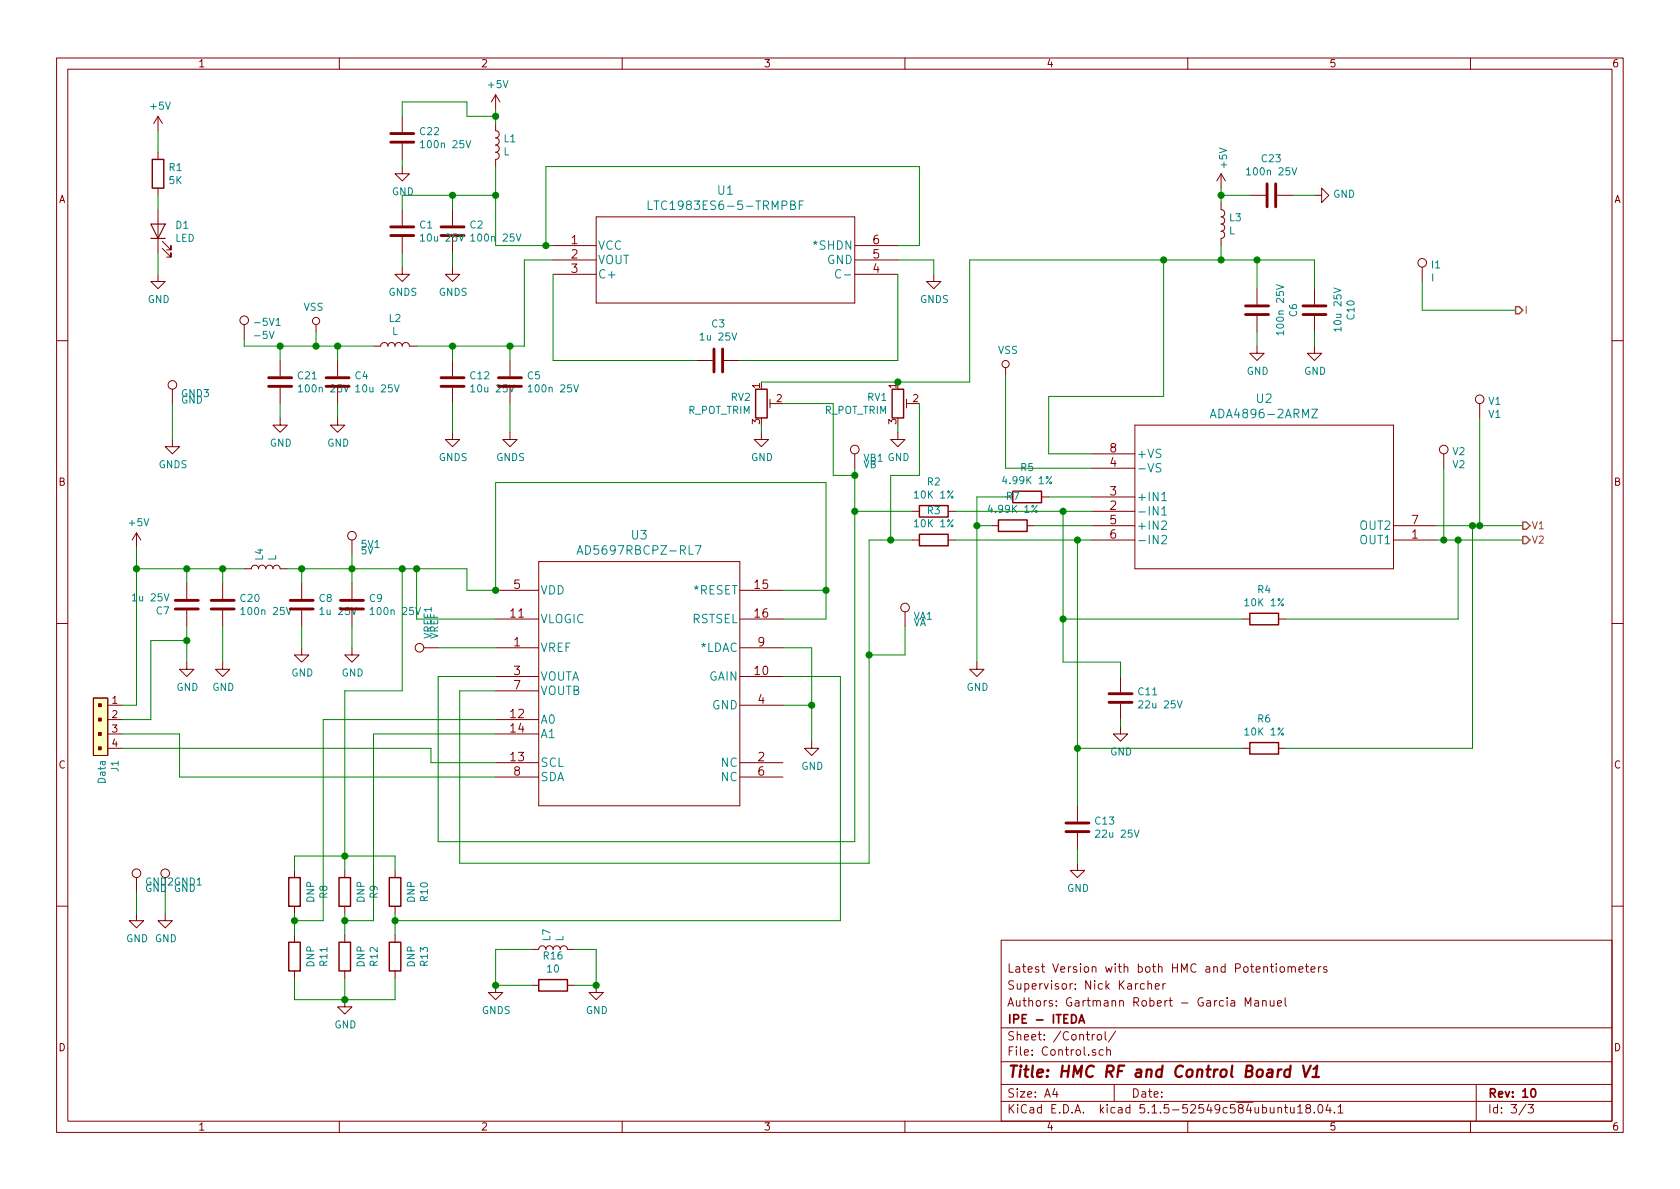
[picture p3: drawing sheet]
EESchema Schematic File Version 4
EELAYER 30 0
EELAYER END
$Descr A4 11693 8268
encoding utf-8
Sheet 3 3
Title "HMC RF and Control Board V1"
Date ""
Rev "10"
Comp "IPE - ITEDA"
Comment1 "Authors: Gartmann Robert - Garcia Manuel"
Comment2 "Supervisor: Nick Karcher"
Comment3 "Latest Version with both HMC and Potentiometers"
Comment4 ""
$EndDescr
$Comp
L dk_Rectangular-Connectors-Headers-Male-Pins:0022232041 J1
U 1 1
P 750 4900
F 0 "J1" H 1128 4954 50  0000 L CNN
F 1 "Data" H 1128 4863 50  0000 L CNN
F 2 "digikey-footprints:PinHeader_1x4_P2.54mm_Drill1.02mm" H 950 5100 60  0001 L CNN
F 3 "https://www.molex.com/pdm_docs/sd/022232041_sd.pdf" H 950 5200 60  0001 L CNN
F 4 "WM4202-ND" H 950 5300 60  0001 L CNN "Digi-Key_PN"
F 5 "0022232041" H 950 5400 60  0001 L CNN "MPN"
F 6 "Connectors, Interconnects" H 950 5500 60  0001 L CNN "Category"
F 7 "Rectangular Connectors - Headers, Male Pins" H 950 5600 60  0001 L CNN "Family"
F 8 "https://www.molex.com/pdm_docs/sd/022232041_sd.pdf" H 950 5700 60  0001 L CNN "DK_Datasheet_Link"
F 9 "/product-detail/en/molex/0022232041/WM4202-ND/26671" H 950 5800 60  0001 L CNN "DK_Detail_Page"
F 10 "CONN HEADER VERT 4POS 2.54MM" H 950 5900 60  0001 L CNN "Description"
F 11 "Molex" H 950 6000 60  0001 L CNN "Manufacturer"
F 12 "Active" H 950 6100 60  0001 L CNN "Status"
	1    750  4900
	0    1    1    0   
$EndComp
$Comp
L 2020-01-16_16-41-09:AD5697RBCPZ-RL7 U3
U 1 1
P 3450 4100
F 0 "U3" H 4450 4487 60  0000 C CNN
F 1 "AD5697RBCPZ-RL7" H 4450 4381 60  0000 C CNN
F 2 "footprints:AD5697RBRUZ" H 4450 4340 60  0001 C CNN
F 3 "" H 3450 4100 60  0000 C CNN
	1    3450 4100
	1    0    0    -1  
$EndComp
$Comp
L Device:C C1
U 1 1
P 2800 1600
F 0 "C1" H 2915 1646 50  0000 L CNN
F 1 "10u 25V" H 2915 1555 50  0000 L CNN
F 2 "footprints:C_1206_3216Metric" H 2838 1450 50  0001 C CNN
F 3 "~" H 2800 1600 50  0001 C CNN
	1    2800 1600
	1    0    0    -1  
$EndComp
$Comp
L Device:C C2
U 1 1
P 3150 1600
F 0 "C2" H 3265 1646 50  0000 L CNN
F 1 "100n 25V" H 3265 1555 50  0000 L CNN
F 2 "footprints:C_0402_1005Metric" H 3188 1450 50  0001 C CNN
F 3 "~" H 3150 1600 50  0001 C CNN
	1    3150 1600
	1    0    0    -1  
$EndComp
Wire Wire Line
	2800 1450 2800 1350
Wire Wire Line
	2800 1350 3150 1350
Connection ~ 3150 1350
Wire Wire Line
	3150 1350 3450 1350
Wire Wire Line
	3850 1700 3800 1700
Wire Wire Line
	3450 1700 3450 1350
Connection ~ 3450 1350
$Comp
L power:+5V #PWR01
U 1 1
P 3450 750
F 0 "#PWR01" H 3450 600 50  0001 C CNN
F 1 "+5V" H 3465 923 50  0000 C CNN
F 2 "" H 3450 750 50  0001 C CNN
F 3 "" H 3450 750 50  0001 C CNN
	1    3450 750 
	1    0    0    -1  
$EndComp
Wire Wire Line
	3450 750  3450 800 
Wire Wire Line
	3450 1150 3450 1350
$Comp
L Device:C C4
U 1 1
P 2350 2650
F 0 "C4" H 2465 2696 50  0000 L CNN
F 1 "10u 25V" H 2465 2605 50  0000 L CNN
F 2 "footprints:C_1206_3216Metric" H 2388 2500 50  0001 C CNN
F 3 "~" H 2350 2650 50  0001 C CNN
	1    2350 2650
	1    0    0    -1  
$EndComp
$Comp
L Device:C C5
U 1 1
P 3550 2650
F 0 "C5" H 3665 2696 50  0000 L CNN
F 1 "100n 25V" H 3665 2605 50  0000 L CNN
F 2 "footprints:C_0402_1005Metric" H 3588 2500 50  0001 C CNN
F 3 "~" H 3550 2650 50  0001 C CNN
	1    3550 2650
	1    0    0    -1  
$EndComp
Wire Wire Line
	3550 2500 3550 2400
Wire Wire Line
	3850 1800 3650 1800
Wire Wire Line
	3650 1800 3650 2400
Wire Wire Line
	3650 2400 3550 2400
$Comp
L Device:L L2
U 1 1
P 2750 2400
F 0 "L2" V 2940 2400 50  0000 C CNN
F 1 "L" V 2849 2400 50  0000 C CNN
F 2 "footprints:L_0603_1608Metric" H 2750 2400 50  0001 C CNN
F 3 "~" H 2750 2400 50  0001 C CNN
	1    2750 2400
	0    -1   -1   0   
$EndComp
Wire Wire Line
	2600 2400 2350 2400
Wire Wire Line
	2350 2400 2350 2500
$Comp
L Device:C C3
U 1 1
P 5000 2500
F 0 "C3" V 5252 2500 50  0000 C CNN
F 1 "1u 25V" V 5161 2500 50  0000 C CNN
F 2 "footprints:C_0603_1608Metric" H 5038 2350 50  0001 C CNN
F 3 "~" H 5000 2500 50  0001 C CNN
	1    5000 2500
	0    -1   -1   0   
$EndComp
Wire Wire Line
	3850 1900 3850 2500
Wire Wire Line
	5150 2500 6250 2500
Wire Wire Line
	6250 2500 6250 1900
$Comp
L power:GND #PWR010
U 1 1
P 2350 2900
F 0 "#PWR010" H 2350 2650 50  0001 C CNN
F 1 "GND" H 2355 2727 50  0000 C CNN
F 2 "" H 2350 2900 50  0001 C CNN
F 3 "" H 2350 2900 50  0001 C CNN
	1    2350 2900
	1    0    0    -1  
$EndComp
Wire Wire Line
	2350 2800 2350 2900
Wire Wire Line
	6250 1700 6400 1700
Wire Wire Line
	6400 1700 6400 1150
Wire Wire Line
	6400 1150 3800 1150
Wire Wire Line
	3800 1150 3800 1700
Connection ~ 3800 1700
Wire Wire Line
	3800 1700 3450 1700
Wire Wire Line
	6500 1800 6250 1800
$Comp
L power:VSS #PWR07
U 1 1
P 2200 2300
F 0 "#PWR07" H 2200 2150 50  0001 C CNN
F 1 "VSS" H 2217 2473 50  0000 C CNN
F 2 "" H 2200 2300 50  0001 C CNN
F 3 "" H 2200 2300 50  0001 C CNN
	1    2200 2300
	-1   0    0    -1  
$EndComp
$Comp
L Connector:TestPoint -5V1
U 1 1
P 1700 2350
F 0 "-5V1" H 1642 2468 50  0000 R CNN
F 1 "-5V" H 1642 2377 50  0000 R CNN
F 2 "digikey-footprints:Test_Point_2.67x1.02mm" H 1900 2350 50  0001 C CNN
F 3 "~" H 1900 2350 50  0001 C CNN
	1    1700 2350
	-1   0    0    -1  
$EndComp
Wire Wire Line
	1700 2350 1700 2400
Connection ~ 2350 2400
$Comp
L power:+5V #PWR02
U 1 1
P 1100 900
F 0 "#PWR02" H 1100 750 50  0001 C CNN
F 1 "+5V" H 1115 1073 50  0000 C CNN
F 2 "" H 1100 900 50  0001 C CNN
F 3 "" H 1100 900 50  0001 C CNN
	1    1100 900 
	1    0    0    -1  
$EndComp
$Comp
L Device:R R1
U 1 1
P 1100 1200
F 0 "R1" H 1170 1246 50  0000 L CNN
F 1 "5K" H 1170 1155 50  0000 L CNN
F 2 "footprints:R_0402_1005Metric" V 1030 1200 50  0001 C CNN
F 3 "~" H 1100 1200 50  0001 C CNN
	1    1100 1200
	1    0    0    -1  
$EndComp
Wire Wire Line
	1100 1050 1100 900 
$Comp
L Device:LED D1
U 1 1
P 1100 1600
F 0 "D1" V 1139 1483 50  0000 R CNN
F 1 "LED" V 1048 1483 50  0000 R CNN
F 2 "footprints:LED_0805_2012Metric" H 1100 1600 50  0001 C CNN
F 3 "~" H 1100 1600 50  0001 C CNN
	1    1100 1600
	0    -1   -1   0   
$EndComp
Wire Wire Line
	1100 1350 1100 1450
Wire Wire Line
	1700 2400 1950 2400
Wire Wire Line
	2200 2300 2200 2400
Connection ~ 2200 2400
Wire Wire Line
	2200 2400 2350 2400
Wire Wire Line
	3450 4700 3050 4700
Wire Wire Line
	3050 4700 3050 5850
Wire Wire Line
	3050 5850 5950 5850
Wire Wire Line
	3450 4800 3200 4800
Wire Wire Line
	3200 4800 3200 6000
Wire Wire Line
	3200 6000 6050 6000
Wire Wire Line
	6050 6000 6050 4550
$Comp
L Connector:TestPoint VA1
U 1 1
P 6300 4350
F 0 "VA1" H 6242 4422 50  0000 R CNN
F 1 "VA" H 6242 4377 50  0000 R CNN
F 2 "digikey-footprints:Test_Point_2.67x1.02mm" H 6500 4350 50  0001 C CNN
F 3 "~" H 6500 4350 50  0001 C CNN
	1    6300 4350
	-1   0    0    -1  
$EndComp
Wire Wire Line
	6300 4550 6050 4550
Wire Wire Line
	6300 4350 6300 4550
Connection ~ 6050 4550
Wire Wire Line
	6050 4550 6050 3750
$Comp
L power:GND #PWR018
U 1 1
P 5650 5150
F 0 "#PWR018" H 5650 4900 50  0001 C CNN
F 1 "GND" H 5655 4977 50  0000 C CNN
F 2 "" H 5650 5150 50  0001 C CNN
F 3 "" H 5650 5150 50  0001 C CNN
	1    5650 5150
	1    0    0    -1  
$EndComp
Wire Wire Line
	5450 4900 5650 4900
$Comp
L Device:C C8
U 1 1
P 2100 4200
F 0 "C8" H 2215 4246 50  0000 L CNN
F 1 "1u 25V" H 2215 4155 50  0000 L CNN
F 2 "footprints:C_0603_1608Metric" H 2138 4050 50  0001 C CNN
F 3 "~" H 2100 4200 50  0001 C CNN
	1    2100 4200
	1    0    0    -1  
$EndComp
$Comp
L Device:C C9
U 1 1
P 2450 4200
F 0 "C9" H 2565 4246 50  0000 L CNN
F 1 "100n 25V" H 2565 4155 50  0000 L CNN
F 2 "footprints:C_0402_1005Metric" H 2488 4050 50  0001 C CNN
F 3 "~" H 2450 4200 50  0001 C CNN
	1    2450 4200
	1    0    0    -1  
$EndComp
$Comp
L power:GND #PWR015
U 1 1
P 2100 4500
F 0 "#PWR015" H 2100 4250 50  0001 C CNN
F 1 "GND" H 2105 4327 50  0000 C CNN
F 2 "" H 2100 4500 50  0001 C CNN
F 3 "" H 2100 4500 50  0001 C CNN
	1    2100 4500
	1    0    0    -1  
$EndComp
$Comp
L power:GND #PWR016
U 1 1
P 2450 4500
F 0 "#PWR016" H 2450 4250 50  0001 C CNN
F 1 "GND" H 2455 4327 50  0000 C CNN
F 2 "" H 2450 4500 50  0001 C CNN
F 3 "" H 2450 4500 50  0001 C CNN
	1    2450 4500
	1    0    0    -1  
$EndComp
Wire Wire Line
	2450 4500 2450 4350
Wire Wire Line
	2100 4050 2100 3950
Wire Wire Line
	2100 3950 2450 3950
Wire Wire Line
	2450 4050 2450 3950
Connection ~ 2450 3950
Wire Wire Line
	2900 4300 2900 3950
Connection ~ 2900 3950
$Comp
L Device:L L4
U 1 1
P 1850 3950
F 0 "L4" H 1903 3996 50  0000 L CNN
F 1 "L" H 1903 3905 50  0000 L CNN
F 2 "footprints:L_0603_1608Metric" H 1850 3950 50  0001 C CNN
F 3 "~" H 1850 3950 50  0001 C CNN
	1    1850 3950
	0    -1   -1   0   
$EndComp
Wire Wire Line
	2900 4300 3450 4300
Wire Wire Line
	2900 3950 3250 3950
Wire Wire Line
	3250 3950 3250 4100
Wire Wire Line
	3250 4100 3450 4100
Wire Wire Line
	5450 4100 5750 4100
Wire Wire Line
	3450 3350 3450 4100
Connection ~ 3450 4100
Wire Wire Line
	5450 4300 5750 4300
Wire Wire Line
	5750 4300 5750 4100
Connection ~ 5750 4100
$Comp
L Connector:TestPoint VREF1
U 1 1
P 3050 4500
F 0 "VREF1" H 2992 4572 50  0000 R CNN
F 1 "VREF" H 2992 4527 50  0000 R CNN
F 2 "digikey-footprints:Test_Point_2.67x1.02mm" H 3250 4500 50  0001 C CNN
F 3 "~" H 3250 4500 50  0001 C CNN
	1    3050 4500
	0    -1   1    0   
$EndComp
Wire Wire Line
	3050 4500 3450 4500
Wire Wire Line
	2450 3950 2800 3950
$Comp
L Device:R R8
U 1 1
P 2050 6200
F 0 "R8" V 1843 6200 50  0000 C CNN
F 1 "DNP" V 1934 6200 50  0000 C CNN
F 2 "footprints:R_0402_1005Metric" V 1980 6200 50  0001 C CNN
F 3 "~" H 2050 6200 50  0001 C CNN
	1    2050 6200
	-1   0    0    1   
$EndComp
$Comp
L Device:R R9
U 1 1
P 2400 6200
F 0 "R9" V 2193 6200 50  0000 C CNN
F 1 "DNP" V 2284 6200 50  0000 C CNN
F 2 "footprints:R_0402_1005Metric" V 2330 6200 50  0001 C CNN
F 3 "~" H 2400 6200 50  0001 C CNN
	1    2400 6200
	-1   0    0    1   
$EndComp
$Comp
L Device:R R10
U 1 1
P 2750 6200
F 0 "R10" V 2543 6200 50  0000 C CNN
F 1 "DNP" V 2634 6200 50  0000 C CNN
F 2 "footprints:R_0402_1005Metric" V 2680 6200 50  0001 C CNN
F 3 "~" H 2750 6200 50  0001 C CNN
	1    2750 6200
	-1   0    0    1   
$EndComp
$Comp
L Device:R R11
U 1 1
P 2050 6650
F 0 "R11" V 1843 6650 50  0000 C CNN
F 1 "DNP" V 1934 6650 50  0000 C CNN
F 2 "footprints:R_0402_1005Metric" V 1980 6650 50  0001 C CNN
F 3 "~" H 2050 6650 50  0001 C CNN
	1    2050 6650
	-1   0    0    1   
$EndComp
$Comp
L Device:R R12
U 1 1
P 2400 6650
F 0 "R12" V 2193 6650 50  0000 C CNN
F 1 "DNP" V 2284 6650 50  0000 C CNN
F 2 "footprints:R_0402_1005Metric" V 2330 6650 50  0001 C CNN
F 3 "~" H 2400 6650 50  0001 C CNN
	1    2400 6650
	-1   0    0    1   
$EndComp
$Comp
L Device:R R13
U 1 1
P 2750 6650
F 0 "R13" V 2543 6650 50  0000 C CNN
F 1 "DNP" V 2634 6650 50  0000 C CNN
F 2 "footprints:R_0402_1005Metric" V 2680 6650 50  0001 C CNN
F 3 "~" H 2750 6650 50  0001 C CNN
	1    2750 6650
	-1   0    0    1   
$EndComp
$Comp
L power:GND #PWR021
U 1 1
P 2400 6950
F 0 "#PWR021" H 2400 6700 50  0001 C CNN
F 1 "GND" H 2405 6777 50  0000 C CNN
F 2 "" H 2400 6950 50  0001 C CNN
F 3 "" H 2400 6950 50  0001 C CNN
	1    2400 6950
	1    0    0    -1  
$EndComp
Wire Wire Line
	2050 6800 2050 6950
Wire Wire Line
	2050 6950 2400 6950
Wire Wire Line
	2400 6950 2750 6950
Wire Wire Line
	2750 6950 2750 6800
Connection ~ 2400 6950
Wire Wire Line
	2400 6800 2400 6950
Wire Wire Line
	2050 6500 2050 6400
Wire Wire Line
	2400 6350 2400 6400
Wire Wire Line
	2750 6350 2750 6400
Wire Wire Line
	5450 4700 5850 4700
Wire Wire Line
	5850 4700 5850 6400
Wire Wire Line
	5850 6400 2750 6400
Connection ~ 2750 6400
Wire Wire Line
	2750 6400 2750 6500
Wire Wire Line
	3450 5100 2600 5100
Wire Wire Line
	2600 5100 2600 6400
Wire Wire Line
	2600 6400 2400 6400
Connection ~ 2400 6400
Wire Wire Line
	2400 6400 2400 6500
Wire Wire Line
	3450 5000 2250 5000
Wire Wire Line
	2250 5000 2250 6400
Wire Wire Line
	2250 6400 2050 6400
Connection ~ 2050 6400
Wire Wire Line
	2050 6400 2050 6350
Wire Wire Line
	2750 6050 2750 5950
Wire Wire Line
	2750 5950 2400 5950
Connection ~ 2400 5950
Wire Wire Line
	2400 5950 2400 6050
Wire Wire Line
	2050 6050 2050 5950
Wire Wire Line
	2050 5950 2400 5950
$Comp
L power:+5V #PWR013
U 1 1
P 950 3800
F 0 "#PWR013" H 950 3650 50  0001 C CNN
F 1 "+5V" H 965 3973 50  0000 C CNN
F 2 "" H 950 3800 50  0001 C CNN
F 3 "" H 950 3800 50  0001 C CNN
	1    950  3800
	1    0    0    -1  
$EndComp
Wire Wire Line
	950  3800 950  3950
Wire Wire Line
	950  4900 850  4900
$Comp
L Device:C C7
U 1 1
P 1300 4200
F 0 "C7" H 1415 4246 50  0000 L CNN
F 1 "1u 25V" H 1415 4155 50  0000 L CNN
F 2 "footprints:C_0603_1608Metric" H 1338 4050 50  0001 C CNN
F 3 "~" H 1300 4200 50  0001 C CNN
	1    1300 4200
	-1   0    0    1   
$EndComp
Wire Wire Line
	1050 5000 850  5000
$Comp
L Connector:TestPoint GND1
U 1 1
P 1150 6200
F 0 "GND1" H 1092 6272 50  0000 R CNN
F 1 "GND" H 1092 6227 50  0000 R CNN
F 2 "digikey-footprints:Test_Point_2.67x1.02mm" H 1350 6200 50  0001 C CNN
F 3 "~" H 1350 6200 50  0001 C CNN
	1    1150 6200
	-1   0    0    -1  
$EndComp
$Comp
L Connector:TestPoint GND2
U 1 1
P 950 6200
F 0 "GND2" H 892 6272 50  0000 R CNN
F 1 "GND" H 892 6227 50  0000 R CNN
F 2 "digikey-footprints:Test_Point_2.67x1.02mm" H 1150 6200 50  0001 C CNN
F 3 "~" H 1150 6200 50  0001 C CNN
	1    950  6200
	-1   0    0    -1  
$EndComp
$Comp
L Connector:TestPoint 5V1
U 1 1
P 2450 3850
F 0 "5V1" H 2392 3922 50  0000 R CNN
F 1 "5V" H 2392 3877 50  0000 R CNN
F 2 "digikey-footprints:Test_Point_2.67x1.02mm" H 2650 3850 50  0001 C CNN
F 3 "~" H 2650 3850 50  0001 C CNN
	1    2450 3850
	-1   0    0    -1  
$EndComp
Wire Wire Line
	1300 4450 1050 4450
Wire Wire Line
	1050 4450 1050 5000
Wire Wire Line
	10550 2150 9900 2150
$Comp
L Connector:TestPoint I1
U 1 1
P 9900 1950
F 0 "I1" H 9842 2068 50  0000 R CNN
F 1 "I" H 9842 1977 50  0000 R CNN
F 2 "digikey-footprints:Test_Point_2.67x1.02mm" H 10100 1950 50  0001 C CNN
F 3 "~" H 10100 1950 50  0001 C CNN
	1    9900 1950
	-1   0    0    -1  
$EndComp
Wire Wire Line
	9900 1950 9900 2150
$Comp
L Device:L L1
U 1 1
P 3450 1000
F 0 "L1" H 3503 1046 50  0000 L CNN
F 1 "L" H 3503 955 50  0000 L CNN
F 2 "footprints:L_0603_1608Metric" H 3450 1000 50  0001 C CNN
F 3 "~" H 3450 1000 50  0001 C CNN
	1    3450 1000
	1    0    0    -1  
$EndComp
Wire Wire Line
	3850 2500 4850 2500
Wire Wire Line
	5650 4900 5650 5150
Wire Wire Line
	5450 4500 5650 4500
Wire Wire Line
	5650 4500 5650 4900
Connection ~ 5650 4900
$Comp
L Connector:TestPoint VB1
U 1 1
P 5950 3250
F 0 "VB1" H 5892 3322 50  0000 R CNN
F 1 "VB" H 5892 3277 50  0000 R CNN
F 2 "digikey-footprints:Test_Point_2.67x1.02mm" H 6150 3250 50  0001 C CNN
F 3 "~" H 6150 3250 50  0001 C CNN
	1    5950 3250
	-1   0    0    -1  
$EndComp
Connection ~ 5950 3550
Wire Wire Line
	5950 3250 5950 3300
Wire Wire Line
	5950 5850 5950 3550
Wire Wire Line
	5750 4100 5750 3350
Text HLabel 10600 3650 2    50   Output ~ 0
V1
Text HLabel 10600 3750 2    50   Output ~ 0
V2
$Comp
L Connector:TestPoint V1
U 1 1
P 10300 2900
F 0 "V1" H 10242 3018 50  0000 R CNN
F 1 "V1" H 10242 2927 50  0000 R CNN
F 2 "digikey-footprints:Test_Point_2.67x1.02mm" H 10500 2900 50  0001 C CNN
F 3 "~" H 10500 2900 50  0001 C CNN
	1    10300 2900
	-1   0    0    -1  
$EndComp
$Comp
L 2020-01-16_16-05-58:ADA4896-2ARMZ U2
U 1 1
P 7600 3150
F 0 "U2" H 8800 3537 60  0000 C CNN
F 1 "ADA4896-2ARMZ" H 8800 3431 60  0000 C CNN
F 2 "footprints:ADA4896-2ARMZ" H 8800 3390 60  0001 C CNN
F 3 "" H 7600 3150 60  0000 C CNN
	1    7600 3150
	1    0    0    -1  
$EndComp
Connection ~ 7500 5200
Wire Wire Line
	7500 3750 7600 3750
Connection ~ 7500 3750
Wire Wire Line
	7500 3750 7500 5200
Wire Wire Line
	6650 3750 7500 3750
Connection ~ 7400 3550
Wire Wire Line
	6650 3550 7400 3550
Wire Wire Line
	10000 3650 10250 3650
Connection ~ 10250 3650
Wire Wire Line
	10050 3250 10050 3750
Wire Wire Line
	10250 3650 10300 3650
Wire Wire Line
	10250 5200 10250 3650
Wire Wire Line
	10050 3750 10150 3750
Connection ~ 10050 3750
Wire Wire Line
	10300 3650 10600 3650
Connection ~ 10300 3650
Wire Wire Line
	10300 2900 10300 3650
Wire Wire Line
	10000 3750 10050 3750
Wire Wire Line
	6050 3750 6200 3750
Wire Wire Line
	5950 3550 6350 3550
$Comp
L Connector:TestPoint V2
U 1 1
P 10050 3250
F 0 "V2" H 9992 3368 50  0000 R CNN
F 1 "V2" H 9992 3277 50  0000 R CNN
F 2 "digikey-footprints:Test_Point_2.67x1.02mm" H 10250 3250 50  0001 C CNN
F 3 "~" H 10250 3250 50  0001 C CNN
	1    10050 3250
	-1   0    0    -1  
$EndComp
$Comp
L Device:C C6
U 1 1
P 8750 2150
F 0 "C6" V 9002 2150 50  0000 C CNN
F 1 "100n 25V" V 8911 2150 50  0000 C CNN
F 2 "footprints:C_0402_1005Metric" H 8788 2000 50  0001 C CNN
F 3 "~" H 8750 2150 50  0001 C CNN
	1    8750 2150
	1    0    0    -1  
$EndComp
Wire Wire Line
	8500 1300 8500 1350
$Comp
L power:+5V #PWR09
U 1 1
P 8500 1300
F 0 "#PWR09" H 8500 1150 50  0001 C CNN
F 1 "+5V" V 8515 1428 50  0000 L CNN
F 2 "" H 8500 1300 50  0001 C CNN
F 3 "" H 8500 1300 50  0001 C CNN
	1    8500 1300
	1    0    0    -1  
$EndComp
$Comp
L Device:L L3
U 1 1
P 8500 1550
F 0 "L3" H 8553 1596 50  0000 L CNN
F 1 "L" H 8553 1505 50  0000 L CNN
F 2 "footprints:L_0603_1608Metric" H 8500 1550 50  0001 C CNN
F 3 "~" H 8500 1550 50  0001 C CNN
	1    8500 1550
	1    0    0    -1  
$EndComp
Connection ~ 10150 3750
Wire Wire Line
	10600 3750 10150 3750
Wire Wire Line
	7500 5900 7500 6000
Wire Wire Line
	7800 5050 7800 5000
$Comp
L power:GND #PWR017
U 1 1
P 7800 5050
F 0 "#PWR017" H 7800 4800 50  0001 C CNN
F 1 "GND" H 7805 4877 50  0000 C CNN
F 2 "" H 7800 5050 50  0001 C CNN
F 3 "" H 7800 5050 50  0001 C CNN
	1    7800 5050
	1    0    0    -1  
$EndComp
Wire Wire Line
	7400 4600 7800 4600
Wire Wire Line
	7800 4700 7800 4600
$Comp
L power:GND #PWR020
U 1 1
P 7500 6000
F 0 "#PWR020" H 7500 5750 50  0001 C CNN
F 1 "GND" H 7505 5827 50  0000 C CNN
F 2 "" H 7500 6000 50  0001 C CNN
F 3 "" H 7500 6000 50  0001 C CNN
	1    7500 6000
	1    0    0    -1  
$EndComp
$Comp
L Device:C C11
U 1 1
P 7800 4850
F 0 "C11" H 7915 4896 50  0000 L CNN
F 1 "22u 25V" H 7915 4805 50  0000 L CNN
F 2 "footprints:C_1206_3216Metric" H 7838 4700 50  0001 C CNN
F 3 "~" H 7800 4850 50  0001 C CNN
	1    7800 4850
	1    0    0    -1  
$EndComp
$Comp
L Device:C C13
U 1 1
P 7500 5750
F 0 "C13" H 7615 5796 50  0000 L CNN
F 1 "22u 25V" H 7615 5705 50  0000 L CNN
F 2 "footprints:C_1206_3216Metric" H 7538 5600 50  0001 C CNN
F 3 "~" H 7500 5750 50  0001 C CNN
	1    7500 5750
	1    0    0    -1  
$EndComp
Connection ~ 7400 4300
Wire Wire Line
	7400 4600 7400 4300
Wire Wire Line
	10250 5200 8950 5200
Wire Wire Line
	10150 4300 10150 3750
Wire Wire Line
	8950 4300 10150 4300
Wire Wire Line
	8650 5200 7500 5200
Wire Wire Line
	7400 3550 7600 3550
Wire Wire Line
	7400 4300 7400 3550
Wire Wire Line
	8650 4300 7400 4300
$Comp
L Device:R R6
U 1 1
P 8800 5200
F 0 "R6" V 8593 5200 50  0000 C CNN
F 1 "10K 1%" V 8684 5200 50  0000 C CNN
F 2 "footprints:R_0402_1005Metric" V 8730 5200 50  0001 C CNN
F 3 "~" H 8800 5200 50  0001 C CNN
	1    8800 5200
	0    1    1    0   
$EndComp
$Comp
L Device:R R4
U 1 1
P 8800 4300
F 0 "R4" V 8593 4300 50  0000 C CNN
F 1 "10K 1%" V 8684 4300 50  0000 C CNN
F 2 "footprints:R_0402_1005Metric" V 8730 4300 50  0001 C CNN
F 3 "~" H 8800 4300 50  0001 C CNN
	1    8800 4300
	0    1    1    0   
$EndComp
$Comp
L Device:R R2
U 1 1
P 6500 3550
F 0 "R2" V 6293 3550 50  0000 C CNN
F 1 "10K 1%" V 6384 3550 50  0000 C CNN
F 2 "footprints:R_0402_1005Metric" V 6430 3550 50  0001 C CNN
F 3 "~" H 6500 3550 50  0001 C CNN
	1    6500 3550
	0    1    1    0   
$EndComp
$Comp
L Device:R R3
U 1 1
P 6500 3750
F 0 "R3" V 6293 3750 50  0000 C CNN
F 1 "10K 1%" V 6384 3750 50  0000 C CNN
F 2 "footprints:R_0402_1005Metric" V 6430 3750 50  0001 C CNN
F 3 "~" H 6500 3750 50  0001 C CNN
	1    6500 3750
	0    1    1    0   
$EndComp
$Comp
L power:GND #PWR014
U 1 1
P 6800 4600
F 0 "#PWR014" H 6800 4350 50  0001 C CNN
F 1 "GND" H 6805 4427 50  0000 C CNN
F 2 "" H 6800 4600 50  0001 C CNN
F 3 "" H 6800 4600 50  0001 C CNN
	1    6800 4600
	1    0    0    -1  
$EndComp
$Comp
L power:VSS #PWR08
U 1 1
P 7000 2600
F 0 "#PWR08" H 7000 2450 50  0001 C CNN
F 1 "VSS" H 7017 2773 50  0000 C CNN
F 2 "" H 7000 2600 50  0001 C CNN
F 3 "" H 7000 2600 50  0001 C CNN
	1    7000 2600
	1    0    0    -1  
$EndComp
Wire Wire Line
	7500 5200 7500 5600
$Comp
L Device:R R5
U 1 1
P 7150 3450
F 0 "R5" V 6943 3450 50  0000 C CNN
F 1 "4.99K 1%" V 7034 3450 50  0000 C CNN
F 2 "footprints:R_0402_1005Metric" V 7080 3450 50  0001 C CNN
F 3 "~" H 7150 3450 50  0001 C CNN
	1    7150 3450
	0    1    1    0   
$EndComp
$Comp
L Device:R R7
U 1 1
P 7050 3650
F 0 "R7" V 6843 3650 50  0000 C CNN
F 1 "4.99K 1%" V 6934 3650 50  0000 C CNN
F 2 "footprints:R_0402_1005Metric" V 6980 3650 50  0001 C CNN
F 3 "~" H 7050 3650 50  0001 C CNN
	1    7050 3650
	0    1    1    0   
$EndComp
Wire Wire Line
	7000 3450 6800 3450
Wire Wire Line
	6800 3450 6800 3650
Wire Wire Line
	6900 3650 6800 3650
Connection ~ 6800 3650
Wire Wire Line
	6800 3650 6800 4600
Wire Wire Line
	7300 3450 7600 3450
Wire Wire Line
	7600 3650 7200 3650
$Comp
L Device:C C10
U 1 1
P 9150 2150
F 0 "C10" V 9402 2150 50  0000 C CNN
F 1 "10u 25V" V 9311 2150 50  0000 C CNN
F 2 "footprints:C_1206_3216Metric" H 9188 2000 50  0001 C CNN
F 3 "~" H 9150 2150 50  0001 C CNN
	1    9150 2150
	1    0    0    -1  
$EndComp
Wire Wire Line
	9150 2000 9150 1800
Wire Wire Line
	9150 1800 8750 1800
Wire Wire Line
	8500 1700 8500 1800
Wire Wire Line
	8750 2000 8750 1800
Connection ~ 8750 1800
Wire Wire Line
	8750 1800 8500 1800
Wire Wire Line
	7600 3250 7000 3250
Wire Wire Line
	8500 1800 8100 1800
Wire Wire Line
	8100 1800 8100 2750
Wire Wire Line
	8100 2750 7300 2750
Wire Wire Line
	7300 2750 7300 3150
Wire Wire Line
	7300 3150 7600 3150
Connection ~ 8500 1800
Connection ~ 3550 2400
Wire Wire Line
	2900 2400 3150 2400
$Comp
L Device:C C12
U 1 1
P 3150 2650
F 0 "C12" H 3265 2696 50  0000 L CNN
F 1 "10u 25V" H 3265 2605 50  0000 L CNN
F 2 "footprints:C_1206_3216Metric" H 3188 2500 50  0001 C CNN
F 3 "~" H 3150 2650 50  0001 C CNN
	1    3150 2650
	1    0    0    -1  
$EndComp
Wire Wire Line
	3150 2500 3150 2400
Connection ~ 3150 2400
Wire Wire Line
	3150 2400 3550 2400
Wire Wire Line
	7000 2600 7000 3250
Wire Wire Line
	2100 4350 2100 4500
Wire Wire Line
	950  3950 950  4900
Connection ~ 950  3950
$Comp
L power:GND #PWR0117
U 1 1
P 950 6350
F 0 "#PWR0117" H 950 6100 50  0001 C CNN
F 1 "GND" H 955 6177 50  0000 C CNN
F 2 "" H 950 6350 50  0001 C CNN
F 3 "" H 950 6350 50  0001 C CNN
	1    950  6350
	1    0    0    -1  
$EndComp
$Comp
L power:GND #PWR0118
U 1 1
P 1150 6350
F 0 "#PWR0118" H 1150 6100 50  0001 C CNN
F 1 "GND" H 1155 6177 50  0000 C CNN
F 2 "" H 1150 6350 50  0001 C CNN
F 3 "" H 1150 6350 50  0001 C CNN
	1    1150 6350
	1    0    0    -1  
$EndComp
Wire Wire Line
	1150 6200 1150 6350
Wire Wire Line
	950  6350 950  6200
Wire Wire Line
	1300 4050 1300 3950
Wire Wire Line
	1300 3950 950  3950
Connection ~ 1300 3950
$Comp
L Device:C C20
U 1 1
P 1550 4200
F 0 "C20" H 1665 4246 50  0000 L CNN
F 1 "100n 25V" H 1665 4155 50  0000 L CNN
F 2 "footprints:C_0402_1005Metric" H 1588 4050 50  0001 C CNN
F 3 "~" H 1550 4200 50  0001 C CNN
	1    1550 4200
	1    0    0    -1  
$EndComp
Wire Wire Line
	1550 4050 1550 3950
Wire Wire Line
	1550 3950 1300 3950
Wire Wire Line
	1700 3950 1550 3950
Connection ~ 1550 3950
Wire Wire Line
	2000 3950 2100 3950
Connection ~ 2100 3950
Wire Wire Line
	2450 3850 2450 3950
$Comp
L Device:C C21
U 1 1
P 1950 2650
F 0 "C21" H 2065 2696 50  0000 L CNN
F 1 "100n 25V" H 2065 2605 50  0000 L CNN
F 2 "footprints:C_0402_1005Metric" H 1988 2500 50  0001 C CNN
F 3 "~" H 1950 2650 50  0001 C CNN
	1    1950 2650
	1    0    0    -1  
$EndComp
$Comp
L power:GND #PWR0107
U 1 1
P 1950 2900
F 0 "#PWR0107" H 1950 2650 50  0001 C CNN
F 1 "GND" H 1955 2727 50  0000 C CNN
F 2 "" H 1950 2900 50  0001 C CNN
F 3 "" H 1950 2900 50  0001 C CNN
	1    1950 2900
	1    0    0    -1  
$EndComp
Wire Wire Line
	1950 2800 1950 2900
Wire Wire Line
	1250 5400 1250 5100
Wire Wire Line
	1250 5100 850  5100
Wire Wire Line
	1250 5400 3450 5400
Wire Wire Line
	850  5200 3000 5200
Wire Wire Line
	3000 5200 3000 5300
Wire Wire Line
	3000 5300 3450 5300
$Comp
L Device:C C22
U 1 1
P 2800 950
F 0 "C22" H 2915 996 50  0000 L CNN
F 1 "100n 25V" H 2915 905 50  0000 L CNN
F 2 "footprints:C_0402_1005Metric" H 2838 800 50  0001 C CNN
F 3 "~" H 2800 950 50  0001 C CNN
	1    2800 950 
	1    0    0    -1  
$EndComp
Wire Wire Line
	2800 800  2800 700 
Wire Wire Line
	2800 700  3250 700 
Wire Wire Line
	3250 700  3250 800 
Wire Wire Line
	3250 800  3450 800 
Connection ~ 3450 800 
Wire Wire Line
	3450 800  3450 850 
$Comp
L Device:C C23
U 1 1
P 8850 1350
F 0 "C23" V 9102 1350 50  0000 C CNN
F 1 "100n 25V" V 9011 1350 50  0000 C CNN
F 2 "footprints:C_0402_1005Metric" H 8888 1200 50  0001 C CNN
F 3 "~" H 8850 1350 50  0001 C CNN
	1    8850 1350
	0    -1   -1   0   
$EndComp
$Comp
L power:GNDS #PWR0121
U 1 1
P 6500 1900
F 0 "#PWR0121" H 6500 1650 50  0001 C CNN
F 1 "GNDS" H 6505 1727 50  0000 C CNN
F 2 "" H 6500 1900 50  0001 C CNN
F 3 "" H 6500 1900 50  0001 C CNN
	1    6500 1900
	1    0    0    -1  
$EndComp
$Comp
L power:GNDS #PWR0122
U 1 1
P 2800 1850
F 0 "#PWR0122" H 2800 1600 50  0001 C CNN
F 1 "GNDS" H 2805 1677 50  0000 C CNN
F 2 "" H 2800 1850 50  0001 C CNN
F 3 "" H 2800 1850 50  0001 C CNN
	1    2800 1850
	1    0    0    -1  
$EndComp
$Comp
L power:GNDS #PWR0123
U 1 1
P 3150 1850
F 0 "#PWR0123" H 3150 1600 50  0001 C CNN
F 1 "GNDS" H 3155 1677 50  0000 C CNN
F 2 "" H 3150 1850 50  0001 C CNN
F 3 "" H 3150 1850 50  0001 C CNN
	1    3150 1850
	1    0    0    -1  
$EndComp
$Comp
L power:GNDS #PWR0124
U 1 1
P 3550 3000
F 0 "#PWR0124" H 3550 2750 50  0001 C CNN
F 1 "GNDS" H 3555 2827 50  0000 C CNN
F 2 "" H 3550 3000 50  0001 C CNN
F 3 "" H 3550 3000 50  0001 C CNN
	1    3550 3000
	1    0    0    -1  
$EndComp
$Comp
L power:GNDS #PWR0125
U 1 1
P 3150 3000
F 0 "#PWR0125" H 3150 2750 50  0001 C CNN
F 1 "GNDS" H 3155 2827 50  0000 C CNN
F 2 "" H 3150 3000 50  0001 C CNN
F 3 "" H 3150 3000 50  0001 C CNN
	1    3150 3000
	1    0    0    -1  
$EndComp
Wire Wire Line
	3150 2800 3150 3000
Wire Wire Line
	3550 2800 3550 3000
Wire Wire Line
	3150 1350 3150 1450
Wire Wire Line
	3150 1750 3150 1850
Wire Wire Line
	2800 1850 2800 1750
Wire Wire Line
	6500 1900 6500 1800
$Comp
L Connector:TestPoint GND3
U 1 1
P 1200 2800
F 0 "GND3" H 1142 2872 50  0000 R CNN
F 1 "GND" H 1142 2827 50  0000 R CNN
F 2 "digikey-footprints:Test_Point_2.67x1.02mm" H 1400 2800 50  0001 C CNN
F 3 "~" H 1400 2800 50  0001 C CNN
	1    1200 2800
	-1   0    0    -1  
$EndComp
$Comp
L power:GNDS #PWR0127
U 1 1
P 1200 3050
F 0 "#PWR0127" H 1200 2800 50  0001 C CNN
F 1 "GNDS" H 1205 2877 50  0000 C CNN
F 2 "" H 1200 3050 50  0001 C CNN
F 3 "" H 1200 3050 50  0001 C CNN
	1    1200 3050
	1    0    0    -1  
$EndComp
Wire Wire Line
	1200 2800 1200 3050
Wire Wire Line
	8750 2400 8750 2300
Wire Wire Line
	9150 2400 9150 2300
$Comp
L power:GND #PWR0115
U 1 1
P 9150 2400
F 0 "#PWR0115" H 9150 2150 50  0001 C CNN
F 1 "GND" H 9155 2227 50  0000 C CNN
F 2 "" H 9150 2400 50  0001 C CNN
F 3 "" H 9150 2400 50  0001 C CNN
	1    9150 2400
	1    0    0    -1  
$EndComp
$Comp
L power:GND #PWR0114
U 1 1
P 8750 2400
F 0 "#PWR0114" H 8750 2150 50  0001 C CNN
F 1 "GND" H 8755 2227 50  0000 C CNN
F 2 "" H 8750 2400 50  0001 C CNN
F 3 "" H 8750 2400 50  0001 C CNN
	1    8750 2400
	1    0    0    -1  
$EndComp
$Comp
L 2020-01-16_15-47-56:LTC1983ES6-5-TRMPBF U1
U 1 1
P 3850 1700
F 0 "U1" H 5050 2087 60  0000 C CNN
F 1 "LTC1983ES6-5-TRMPBF" H 5050 1981 60  0000 C CNN
F 2 "footprints:LTC1983ES6-5-TRMPBF" H 5050 1940 60  0001 C CNN
F 3 "" H 3850 1700 60  0000 C CNN
	1    3850 1700
	1    0    0    -1  
$EndComp
Wire Wire Line
	1950 2500 1950 2400
Connection ~ 1950 2400
Wire Wire Line
	1950 2400 2200 2400
Wire Wire Line
	3450 6600 3700 6600
Wire Wire Line
	3450 6850 3450 6600
Wire Wire Line
	4150 6600 4000 6600
$Comp
L power:GNDS #PWR0131
U 1 1
P 3450 6850
F 0 "#PWR0131" H 3450 6600 50  0001 C CNN
F 1 "GNDS" H 3455 6677 50  0000 C CNN
F 2 "" H 3450 6850 50  0001 C CNN
F 3 "" H 3450 6850 50  0001 C CNN
	1    3450 6850
	1    0    0    -1  
$EndComp
$Comp
L Device:L L7
U 1 1
P 3850 6600
F 0 "L7" H 3903 6646 50  0000 L CNN
F 1 "L" H 3903 6555 50  0000 L CNN
F 2 "footprints:L_0603_1608Metric" H 3850 6600 50  0001 C CNN
F 3 "~" H 3850 6600 50  0001 C CNN
	1    3850 6600
	0    -1   -1   0   
$EndComp
$Comp
L power:GND #PWR0128
U 1 1
P 4150 6850
F 0 "#PWR0128" H 4150 6600 50  0001 C CNN
F 1 "GND" H 4155 6677 50  0000 C CNN
F 2 "" H 4150 6850 50  0001 C CNN
F 3 "" H 4150 6850 50  0001 C CNN
	1    4150 6850
	1    0    0    -1  
$EndComp
Wire Wire Line
	4150 6600 4150 6850
Wire Wire Line
	2400 5950 2400 4800
Wire Wire Line
	2400 4800 2800 4800
Wire Wire Line
	2800 4800 2800 3950
Connection ~ 2800 3950
Wire Wire Line
	2800 3950 2900 3950
Text HLabel 10550 2150 2    50   Output ~ 0
I
Wire Wire Line
	8700 1350 8500 1350
Connection ~ 8500 1350
Wire Wire Line
	8500 1350 8500 1400
$Comp
L power:GND #PWR05
U 1 1
P 1100 1900
F 0 "#PWR05" H 1100 1650 50  0001 C CNN
F 1 "GND" H 1105 1727 50  0000 C CNN
F 2 "" H 1100 1900 50  0001 C CNN
F 3 "" H 1100 1900 50  0001 C CNN
	1    1100 1900
	1    0    0    -1  
$EndComp
Wire Wire Line
	1100 1900 1100 1750
$Comp
L power:GND #PWR03
U 1 1
P 2800 1150
F 0 "#PWR03" H 2800 900 50  0001 C CNN
F 1 "GND" H 2805 977 50  0000 C CNN
F 2 "" H 2800 1150 50  0001 C CNN
F 3 "" H 2800 1150 50  0001 C CNN
	1    2800 1150
	1    0    0    -1  
$EndComp
Wire Wire Line
	2800 1150 2800 1100
$Comp
L power:GND #PWR06
U 1 1
P 1300 4600
F 0 "#PWR06" H 1300 4350 50  0001 C CNN
F 1 "GND" H 1305 4427 50  0000 C CNN
F 2 "" H 1300 4600 50  0001 C CNN
F 3 "" H 1300 4600 50  0001 C CNN
	1    1300 4600
	1    0    0    -1  
$EndComp
$Comp
L power:GND #PWR011
U 1 1
P 1550 4600
F 0 "#PWR011" H 1550 4350 50  0001 C CNN
F 1 "GND" H 1555 4427 50  0000 C CNN
F 2 "" H 1550 4600 50  0001 C CNN
F 3 "" H 1550 4600 50  0001 C CNN
	1    1550 4600
	1    0    0    -1  
$EndComp
Wire Wire Line
	1550 4350 1550 4600
Wire Wire Line
	1300 4350 1300 4450
Connection ~ 1300 4450
Wire Wire Line
	1300 4450 1300 4600
$Comp
L power:GND #PWR04
U 1 1
P 9150 1350
F 0 "#PWR04" H 9150 1100 50  0001 C CNN
F 1 "GND" V 9155 1222 50  0000 R CNN
F 2 "" H 9150 1350 50  0001 C CNN
F 3 "" H 9150 1350 50  0001 C CNN
	1    9150 1350
	0    -1   -1   0   
$EndComp
Wire Wire Line
	9150 1350 9000 1350
$Comp
L Device:R R16
U 1 1
P 3850 6850
F 0 "R16" V 3643 6850 50  0000 C CNN
F 1 "10" V 3734 6850 50  0000 C CNN
F 2 "footprints:R_0603_1608Metric" V 3780 6850 50  0001 C CNN
F 3 "~" H 3850 6850 50  0001 C CNN
	1    3850 6850
	0    1    1    0   
$EndComp
Wire Wire Line
	3450 6850 3700 6850
Connection ~ 3450 6850
Wire Wire Line
	4150 6850 4000 6850
Connection ~ 4150 6850
$Comp
L Device:R_POT_TRIM RV2
U 1 1
P 5300 2800
F 0 "RV2" H 5230 2846 50  0000 R CNN
F 1 "R_POT_TRIM" H 5230 2755 50  0000 R CNN
F 2 "footprints:3214W-1-103E" H 5300 2800 50  0001 C CNN
F 3 "~" H 5300 2800 50  0001 C CNN
F 4 "https://docs.rs-online.com/0467/0900766b80025f51.pdf" H 5300 2800 50  0001 C CNN "Description"
	1    5300 2800
	1    0    0    -1  
$EndComp
$Comp
L power:GND #PWR012
U 1 1
P 5300 3000
F 0 "#PWR012" H 5300 2750 50  0001 C CNN
F 1 "GND" H 5305 2827 50  0000 C CNN
F 2 "" H 5300 3000 50  0001 C CNN
F 3 "" H 5300 3000 50  0001 C CNN
	1    5300 3000
	1    0    0    -1  
$EndComp
Wire Wire Line
	5300 3000 5300 2950
Wire Wire Line
	5800 3300 5950 3300
Connection ~ 5950 3300
Wire Wire Line
	5950 3300 5950 3550
$Comp
L Device:R_POT_TRIM RV1
U 1 1
P 6250 2800
F 0 "RV1" H 6180 2846 50  0000 R CNN
F 1 "R_POT_TRIM" H 6180 2755 50  0000 R CNN
F 2 "footprints:3214W-1-103E" H 6250 2800 50  0001 C CNN
F 3 "~" H 6250 2800 50  0001 C CNN
F 4 "https://docs.rs-online.com/0467/0900766b80025f51.pdf" H 6250 2800 50  0001 C CNN "Description"
	1    6250 2800
	1    0    0    -1  
$EndComp
$Comp
L power:GND #PWR019
U 1 1
P 6250 3000
F 0 "#PWR019" H 6250 2750 50  0001 C CNN
F 1 "GND" H 6255 2827 50  0000 C CNN
F 2 "" H 6250 3000 50  0001 C CNN
F 3 "" H 6250 3000 50  0001 C CNN
	1    6250 3000
	1    0    0    -1  
$EndComp
Wire Wire Line
	6250 3000 6250 2950
Wire Wire Line
	6400 2800 6400 3300
Wire Wire Line
	6400 3300 6200 3300
Wire Wire Line
	6200 3300 6200 3750
Connection ~ 6200 3750
Wire Wire Line
	6200 3750 6350 3750
Wire Wire Line
	3450 3350 5750 3350
Wire Wire Line
	5450 2800 5800 2800
Wire Wire Line
	5800 2800 5800 3300
Wire Wire Line
	8100 1800 6750 1800
Wire Wire Line
	6750 1800 6750 2650
Wire Wire Line
	6750 2650 6250 2650
Connection ~ 8100 1800
Wire Wire Line
	6250 2650 5300 2650
Connection ~ 6250 2650
$EndSCHEMATC
